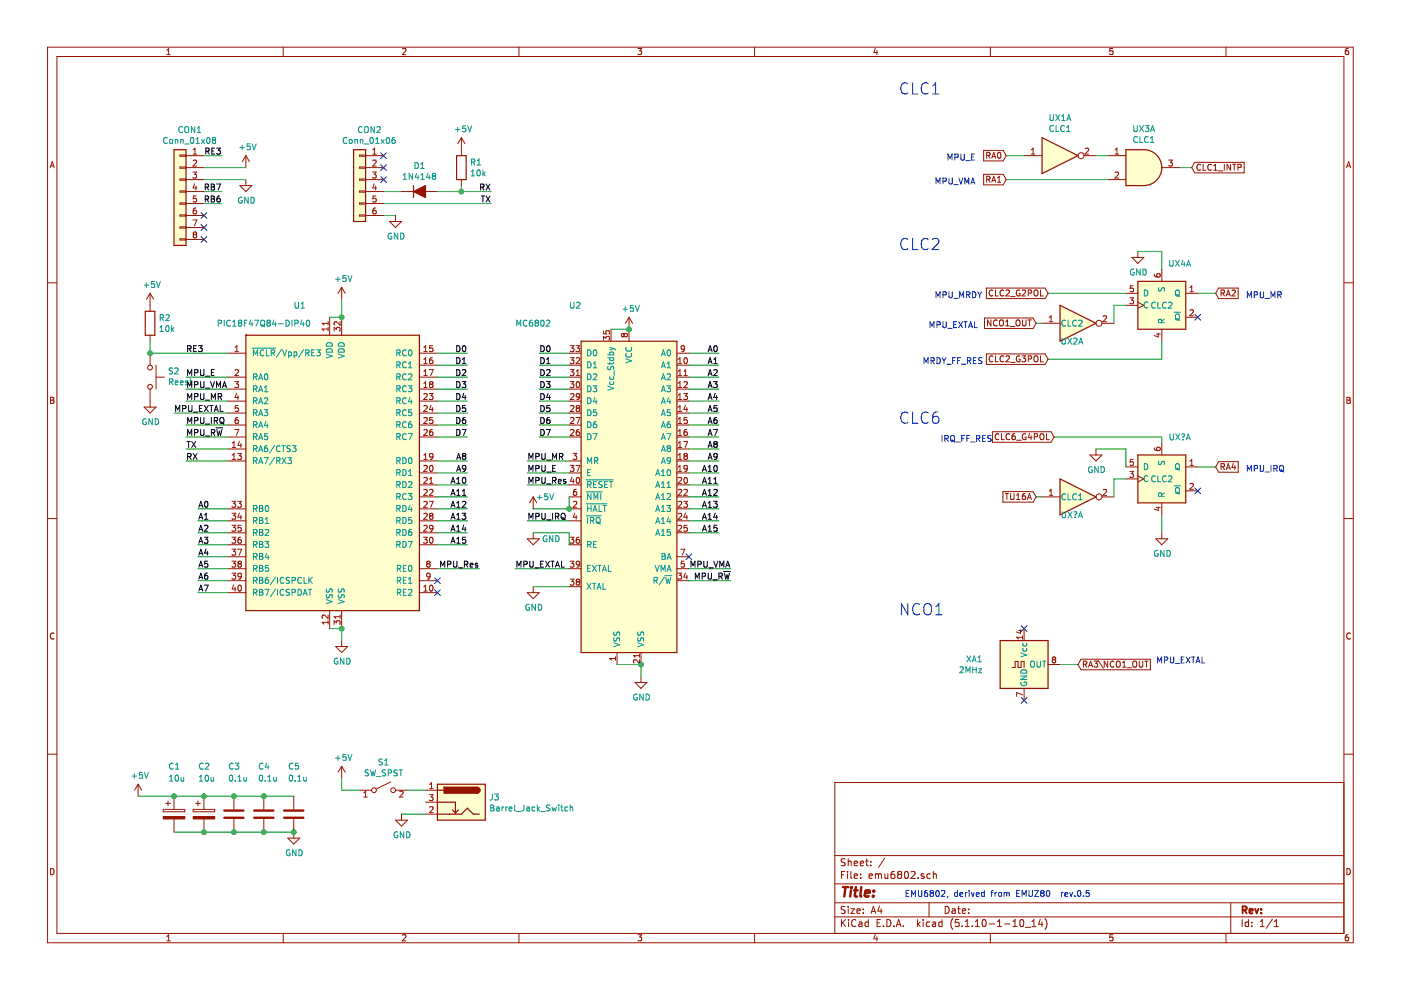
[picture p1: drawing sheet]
EESchema Schematic File Version 4
EELAYER 30 0
EELAYER END
$Descr A4 11693 8268
encoding utf-8
Sheet 1 1
Title ""
Date ""
Rev ""
Comp ""
Comment1 ""
Comment2 ""
Comment3 ""
Comment4 ""
$EndDescr
$Comp
L pic18f47qxx:PIC18F47Q84-DIP40 U1
U 1 1
P 2850 3950
F 0 "U1" H 2500 5350 50  0000 C CNN
F 1 "PIC18F47Q84-DIP40" H 2200 5200 50  0000 C CNN
F 2 "Package_DIP:DIP-40_W15.24mm" H 2700 3900 50  0001 C CIN
F 3 "http://ww1.microchip.com/downloads/en/DeviceDoc/39682E.pdf" H 1700 5150 50  0001 C CNN
	1    2850 3950
	1    0    0    -1  
$EndComp
Wire Wire Line
	3650 4550 3900 4550
Text Label 3900 4550 2    50   ~ 0
A15
Wire Wire Line
	3650 4450 3900 4450
Text Label 3900 4450 2    50   ~ 0
A14
Wire Wire Line
	3650 4350 3900 4350
Text Label 3900 4350 2    50   ~ 0
A13
Wire Wire Line
	3650 4250 3900 4250
Text Label 3900 4250 2    50   ~ 0
A12
Wire Wire Line
	3650 4150 3900 4150
Text Label 3900 4150 2    50   ~ 0
A11
Wire Wire Line
	3650 4050 3900 4050
Text Label 3900 4050 2    50   ~ 0
A10
Wire Wire Line
	3650 3950 3900 3950
Text Label 3900 3950 2    50   ~ 0
A9
Wire Wire Line
	3650 3850 3900 3850
Text Label 3900 3850 2    50   ~ 0
A8
Text Label 3900 3650 2    50   ~ 0
D7
Text Label 3900 3550 2    50   ~ 0
D6
Text Label 3900 3450 2    50   ~ 0
D5
Text Label 3900 3350 2    50   ~ 0
D4
Text Label 3900 3250 2    50   ~ 0
D3
Text Label 3900 3150 2    50   ~ 0
D2
Text Label 3900 3050 2    50   ~ 0
D1
Text Label 3900 2950 2    50   ~ 0
D0
Wire Wire Line
	1900 4950 1650 4950
Text Label 1650 4950 0    50   ~ 0
A7
Wire Wire Line
	1900 4850 1650 4850
Text Label 1650 4850 0    50   ~ 0
A6
Wire Wire Line
	1900 4750 1650 4750
Text Label 1650 4750 0    50   ~ 0
A5
Wire Wire Line
	1900 4650 1650 4650
Text Label 1650 4650 0    50   ~ 0
A4
Wire Wire Line
	1900 4550 1650 4550
Text Label 1650 4550 0    50   ~ 0
A3
Wire Wire Line
	1900 4450 1650 4450
Text Label 1650 4450 0    50   ~ 0
A2
Wire Wire Line
	1900 4350 1650 4350
Text Label 1650 4350 0    50   ~ 0
A1
Wire Wire Line
	1900 4250 1650 4250
Text Label 1650 4250 0    50   ~ 0
A0
Wire Wire Line
	1900 3350 1550 3350
Text Label 1550 3350 0    50   ~ 0
MPU_MR
Wire Wire Line
	1900 3250 1550 3250
Text Label 1550 3250 0    50   ~ 0
MPU_VMA
Wire Wire Line
	1900 3150 1550 3150
Text Label 1550 3150 0    50   ~ 0
MPU_E
Wire Wire Line
	1900 3450 1450 3450
Text Label 1450 3450 0    50   ~ 0
MPU_EXTAL
Wire Wire Line
	1900 3650 1550 3650
Text Label 1550 3650 0    50   ~ 0
MPU_R~W~
Wire Wire Line
	1900 3550 1550 3550
Text Label 1550 3550 0    50   ~ 0
MPU_IRQ
Wire Wire Line
	3650 3650 3900 3650
Wire Wire Line
	3650 3550 3900 3550
Wire Wire Line
	3650 3450 3900 3450
Wire Wire Line
	3650 3350 3900 3350
Wire Wire Line
	3650 3250 3900 3250
Wire Wire Line
	3650 3150 3900 3150
Wire Wire Line
	3650 3050 3900 3050
$Comp
L sbc6802-cache:CPU_NXP_6800_MC6802 U2
U 1 1
P 5250 4150
F 0 "U2" H 4800 5750 50  0000 C CNN
F 1 "MC6802" H 4450 5600 50  0000 C CNN
F 2 "Package_DIP:DIP-40_W15.24mm" H 5250 2650 50  0001 C CNN
F 3 "" H 5250 4150 50  0001 C CNN
	1    5250 4150
	1    0    0    -1  
$EndComp
Wire Wire Line
	3650 2950 3900 2950
Text Label 4500 3650 0    50   ~ 0
D7
Text Label 4500 3550 0    50   ~ 0
D6
Text Label 4500 3450 0    50   ~ 0
D5
Text Label 4500 3350 0    50   ~ 0
D4
Text Label 4500 3250 0    50   ~ 0
D3
Text Label 4500 3150 0    50   ~ 0
D2
Text Label 4500 3050 0    50   ~ 0
D1
Text Label 4500 2950 0    50   ~ 0
D0
Wire Wire Line
	4750 3650 4500 3650
Wire Wire Line
	4750 3550 4500 3550
Wire Wire Line
	4750 3450 4500 3450
Wire Wire Line
	4750 3350 4500 3350
Wire Wire Line
	4750 3250 4500 3250
Wire Wire Line
	4750 3150 4500 3150
Wire Wire Line
	4750 3050 4500 3050
Wire Wire Line
	4750 2950 4500 2950
Wire Wire Line
	5750 4450 6000 4450
Text Label 6000 4450 2    50   ~ 0
A15
Wire Wire Line
	5750 4350 6000 4350
Text Label 6000 4350 2    50   ~ 0
A14
Wire Wire Line
	5750 4250 6000 4250
Text Label 6000 4250 2    50   ~ 0
A13
Wire Wire Line
	5750 4150 6000 4150
Text Label 6000 4150 2    50   ~ 0
A12
Wire Wire Line
	5750 4050 6000 4050
Text Label 6000 4050 2    50   ~ 0
A11
Wire Wire Line
	5750 3950 6000 3950
Text Label 6000 3950 2    50   ~ 0
A10
Wire Wire Line
	5750 3850 6000 3850
Text Label 6000 3850 2    50   ~ 0
A9
Wire Wire Line
	5750 3750 6000 3750
Text Label 6000 3750 2    50   ~ 0
A8
Wire Wire Line
	5750 3650 6000 3650
Text Label 6000 3650 2    50   ~ 0
A7
Wire Wire Line
	5750 3550 6000 3550
Text Label 6000 3550 2    50   ~ 0
A6
Wire Wire Line
	5750 3450 6000 3450
Text Label 6000 3450 2    50   ~ 0
A5
Wire Wire Line
	5750 3350 6000 3350
Text Label 6000 3350 2    50   ~ 0
A4
Wire Wire Line
	5750 3250 6000 3250
Text Label 6000 3250 2    50   ~ 0
A3
Wire Wire Line
	5750 3150 6000 3150
Text Label 6000 3150 2    50   ~ 0
A2
Wire Wire Line
	5750 3050 6000 3050
Text Label 6000 3050 2    50   ~ 0
A1
Wire Wire Line
	5750 2950 6000 2950
Text Label 6000 2950 2    50   ~ 0
A0
Wire Wire Line
	4750 3850 4400 3850
Text Label 4400 3850 0    50   ~ 0
MPU_MR
Wire Wire Line
	4750 3950 4400 3950
Text Label 4400 3950 0    50   ~ 0
MPU_E
Wire Wire Line
	4750 4750 4300 4750
Text Label 4300 4750 0    50   ~ 0
MPU_EXTAL
Wire Wire Line
	5750 4850 6100 4850
Text Label 6100 4850 2    50   ~ 0
MPU_R~W~
Wire Wire Line
	4750 4050 4400 4050
Wire Wire Line
	5750 4750 6100 4750
Text Label 6100 4750 2    50   ~ 0
MPU_VMA
Text Label 4400 4050 0    50   ~ 0
MPU_Res
$Comp
L power:GND #PWR08
U 1 1
P 2850 5350
F 0 "#PWR08" H 2850 5100 50  0001 C CNN
F 1 "GND" H 2855 5177 50  0000 C CNN
F 2 "" H 2850 5350 50  0001 C CNN
F 3 "" H 2850 5350 50  0001 C CNN
	1    2850 5350
	1    0    0    -1  
$EndComp
Wire Wire Line
	5350 5550 5150 5550
Wire Wire Line
	5100 2750 5250 2750
$Comp
L power:+5V #PWR07
U 1 1
P 2850 2500
F 0 "#PWR07" H 2850 2350 50  0001 C CNN
F 1 "+5V" H 2865 2673 50  0000 C CNN
F 2 "" H 2850 2500 50  0001 C CNN
F 3 "" H 2850 2500 50  0001 C CNN
	1    2850 2500
	1    0    0    -1  
$EndComp
$Comp
L power:+5V #PWR013
U 1 1
P 4450 4250
F 0 "#PWR013" H 4450 4100 50  0001 C CNN
F 1 "+5V" H 4550 4350 50  0000 C CNN
F 2 "" H 4450 4250 50  0001 C CNN
F 3 "" H 4450 4250 50  0001 C CNN
	1    4450 4250
	1    0    0    -1  
$EndComp
Wire Wire Line
	4750 4150 4750 4250
Connection ~ 4750 4250
NoConn ~ 5750 4650
NoConn ~ 3650 4850
NoConn ~ 3650 4950
Wire Wire Line
	1900 3850 1550 3850
$Comp
L Device:C C3
U 1 1
P 1950 6800
F 0 "C3" H 1900 7200 50  0000 L CNN
F 1 "0.1u" H 1900 7100 50  0000 L CNN
F 2 "" H 1988 6650 50  0001 C CNN
F 3 "~" H 1950 6800 50  0001 C CNN
	1    1950 6800
	1    0    0    -1  
$EndComp
$Comp
L Device:CP C2
U 1 1
P 1700 6800
F 0 "C2" H 1650 7200 50  0000 L CNN
F 1 "10u" H 1650 7100 50  0000 L CNN
F 2 "" H 1738 6650 50  0001 C CNN
F 3 "~" H 1700 6800 50  0001 C CNN
	1    1700 6800
	1    0    0    -1  
$EndComp
Wire Wire Line
	2850 2500 2850 2650
Wire Wire Line
	2850 5350 2850 5250
Wire Wire Line
	2850 2650 2750 2650
Connection ~ 2850 2650
Wire Wire Line
	2850 5250 2750 5250
Connection ~ 2850 5250
$Comp
L power:GND #PWR017
U 1 1
P 5350 5650
F 0 "#PWR017" H 5350 5400 50  0001 C CNN
F 1 "GND" H 5355 5477 50  0000 C CNN
F 2 "" H 5350 5650 50  0001 C CNN
F 3 "" H 5350 5650 50  0001 C CNN
	1    5350 5650
	1    0    0    -1  
$EndComp
Wire Wire Line
	5350 5650 5350 5550
Connection ~ 5350 5550
$Comp
L power:GND #PWR015
U 1 1
P 4450 4900
F 0 "#PWR015" H 4450 4650 50  0001 C CNN
F 1 "GND" H 4455 4727 50  0000 C CNN
F 2 "" H 4450 4900 50  0001 C CNN
F 3 "" H 4450 4900 50  0001 C CNN
	1    4450 4900
	1    0    0    -1  
$EndComp
Wire Wire Line
	4750 4900 4450 4900
$Comp
L Switch:SW_Push S2
U 1 1
P 1250 3150
F 0 "S2" V 1296 3298 50  0000 L CNN
F 1 "Reest" V 1205 3298 50  0000 L CNN
F 2 "" H 1250 3350 50  0001 C CNN
F 3 "~" H 1250 3350 50  0001 C CNN
	1    1250 3150
	0    1    -1   0   
$EndComp
$Comp
L Device:D_ALT D1
U 1 1
P 3500 1600
F 0 "D1" H 3500 1817 50  0000 C CNN
F 1 "1N4148" H 3500 1726 50  0000 C CNN
F 2 "" H 3500 1600 50  0001 C CNN
F 3 "~" H 3500 1600 50  0001 C CNN
	1    3500 1600
	1    0    0    -1  
$EndComp
$Comp
L Connector_Generic:Conn_01x06 CON2
U 1 1
P 3000 1500
F 0 "CON2" H 2918 1917 50  0000 C CNN
F 1 "Conn_01x06" H 2918 1826 50  0000 C CNN
F 2 "" H 3000 1500 50  0001 C CNN
F 3 "~" H 3000 1500 50  0001 C CNN
	1    3000 1500
	-1   0    0    -1  
$EndComp
$Comp
L Connector_Generic:Conn_01x08 CON1
U 1 1
P 1500 1600
F 0 "CON1" H 1418 2117 50  0000 C CNN
F 1 "Conn_01x08" H 1418 2026 50  0000 C CNN
F 2 "" H 1500 1600 50  0001 C CNN
F 3 "~" H 1500 1600 50  0001 C CNN
	1    1500 1600
	-1   0    0    -1  
$EndComp
Wire Wire Line
	1550 3750 1900 3750
Text Label 1550 3750 0    50   ~ 0
TX
Text Label 1550 3850 0    50   ~ 0
RX
Text Label 4100 1600 2    50   ~ 0
RX
Text Label 4100 1700 2    50   ~ 0
TX
$Comp
L power:GND #PWR010
U 1 1
P 3300 1800
F 0 "#PWR010" H 3300 1550 50  0001 C CNN
F 1 "GND" H 3305 1627 50  0000 C CNN
F 2 "" H 3300 1800 50  0001 C CNN
F 3 "" H 3300 1800 50  0001 C CNN
	1    3300 1800
	1    0    0    -1  
$EndComp
Wire Wire Line
	3200 1800 3300 1800
Wire Wire Line
	1700 1300 1850 1300
Text Label 1850 1300 2    50   ~ 0
RE3
$Comp
L power:+5V #PWR04
U 1 1
P 2050 1400
F 0 "#PWR04" H 2050 1250 50  0001 C CNN
F 1 "+5V" H 2065 1573 50  0000 C CNN
F 2 "" H 2050 1400 50  0001 C CNN
F 3 "" H 2050 1400 50  0001 C CNN
	1    2050 1400
	1    0    0    -1  
$EndComp
Wire Wire Line
	1700 1400 2050 1400
$Comp
L power:GND #PWR05
U 1 1
P 2050 1500
F 0 "#PWR05" H 2050 1250 50  0001 C CNN
F 1 "GND" H 2055 1327 50  0000 C CNN
F 2 "" H 2050 1500 50  0001 C CNN
F 3 "" H 2050 1500 50  0001 C CNN
	1    2050 1500
	1    0    0    -1  
$EndComp
Wire Wire Line
	2050 1500 1700 1500
Text Label 1550 2950 0    50   ~ 0
RE3
Wire Wire Line
	1700 1600 1850 1600
Text Label 1850 1600 2    50   ~ 0
RB7
Wire Wire Line
	1700 1700 1850 1700
Text Label 1850 1700 2    50   ~ 0
RB6
NoConn ~ 1700 1800
NoConn ~ 1700 1900
NoConn ~ 1700 2000
NoConn ~ 3200 1400
NoConn ~ 3200 1500
$Comp
L Device:R R1
U 1 1
P 3850 1400
F 0 "R1" H 3920 1446 50  0000 L CNN
F 1 "10k" H 3920 1355 50  0000 L CNN
F 2 "" V 3780 1400 50  0001 C CNN
F 3 "~" H 3850 1400 50  0001 C CNN
	1    3850 1400
	1    0    0    -1  
$EndComp
Wire Wire Line
	3850 1550 3850 1600
Wire Wire Line
	3850 1600 3650 1600
Wire Wire Line
	3850 1600 4100 1600
Connection ~ 3850 1600
$Comp
L power:+5V #PWR012
U 1 1
P 3850 1250
F 0 "#PWR012" H 3850 1100 50  0001 C CNN
F 1 "+5V" H 3865 1423 50  0000 C CNN
F 2 "" H 3850 1250 50  0001 C CNN
F 3 "" H 3850 1250 50  0001 C CNN
	1    3850 1250
	1    0    0    -1  
$EndComp
Wire Wire Line
	3350 1600 3200 1600
Wire Wire Line
	3200 1700 4100 1700
NoConn ~ 3200 1300
$Comp
L power:GND #PWR03
U 1 1
P 1250 3350
F 0 "#PWR03" H 1250 3100 50  0001 C CNN
F 1 "GND" H 1255 3177 50  0000 C CNN
F 2 "" H 1250 3350 50  0001 C CNN
F 3 "" H 1250 3350 50  0001 C CNN
	1    1250 3350
	1    0    0    -1  
$EndComp
$Comp
L Device:R R2
U 1 1
P 1250 2700
F 0 "R2" H 1320 2746 50  0000 L CNN
F 1 "10k" H 1320 2655 50  0000 L CNN
F 2 "" V 1180 2700 50  0001 C CNN
F 3 "~" H 1250 2700 50  0001 C CNN
	1    1250 2700
	1    0    0    -1  
$EndComp
$Comp
L power:+5V #PWR02
U 1 1
P 1250 2550
F 0 "#PWR02" H 1250 2400 50  0001 C CNN
F 1 "+5V" H 1265 2723 50  0000 C CNN
F 2 "" H 1250 2550 50  0001 C CNN
F 3 "" H 1250 2550 50  0001 C CNN
	1    1250 2550
	1    0    0    -1  
$EndComp
Wire Wire Line
	1250 2850 1250 2950
Wire Wire Line
	1250 2950 1900 2950
Connection ~ 1250 2950
$Comp
L Device:C C4
U 1 1
P 2200 6800
F 0 "C4" H 2150 7200 50  0000 L CNN
F 1 "0.1u" H 2150 7100 50  0000 L CNN
F 2 "" H 2238 6650 50  0001 C CNN
F 3 "~" H 2200 6800 50  0001 C CNN
	1    2200 6800
	1    0    0    -1  
$EndComp
$Comp
L Device:C C5
U 1 1
P 2450 6800
F 0 "C5" H 2400 7200 50  0000 L CNN
F 1 "0.1u" H 2400 7100 50  0000 L CNN
F 2 "" H 2488 6650 50  0001 C CNN
F 3 "~" H 2450 6800 50  0001 C CNN
	1    2450 6800
	1    0    0    -1  
$EndComp
$Comp
L Device:CP C1
U 1 1
P 1450 6800
F 0 "C1" H 1400 7200 50  0000 L CNN
F 1 "10u" H 1400 7100 50  0000 L CNN
F 2 "" H 1488 6650 50  0001 C CNN
F 3 "~" H 1450 6800 50  0001 C CNN
	1    1450 6800
	1    0    0    -1  
$EndComp
Wire Wire Line
	1450 6950 1700 6950
Connection ~ 1700 6950
Wire Wire Line
	1700 6950 1950 6950
Connection ~ 1950 6950
Wire Wire Line
	1950 6950 2200 6950
Connection ~ 2200 6950
Wire Wire Line
	2200 6950 2450 6950
Wire Wire Line
	2450 6650 2200 6650
Connection ~ 1450 6650
Wire Wire Line
	1450 6650 1150 6650
Connection ~ 1700 6650
Wire Wire Line
	1700 6650 1450 6650
Connection ~ 1950 6650
Wire Wire Line
	1950 6650 1700 6650
Connection ~ 2200 6650
Wire Wire Line
	2200 6650 1950 6650
$Comp
L power:+5V #PWR01
U 1 1
P 1150 6650
F 0 "#PWR01" H 1150 6500 50  0001 C CNN
F 1 "+5V" H 1165 6823 50  0000 C CNN
F 2 "" H 1150 6650 50  0001 C CNN
F 3 "" H 1150 6650 50  0001 C CNN
	1    1150 6650
	1    0    0    -1  
$EndComp
$Comp
L power:GND #PWR06
U 1 1
P 2450 6950
F 0 "#PWR06" H 2450 6700 50  0001 C CNN
F 1 "GND" H 2455 6777 50  0000 C CNN
F 2 "" H 2450 6950 50  0001 C CNN
F 3 "" H 2450 6950 50  0001 C CNN
	1    2450 6950
	1    0    0    -1  
$EndComp
Connection ~ 2450 6950
$Comp
L power:+5V #PWR016
U 1 1
P 5250 2750
F 0 "#PWR016" H 5250 2600 50  0001 C CNN
F 1 "+5V" H 5265 2923 50  0000 C CNN
F 2 "" H 5250 2750 50  0001 C CNN
F 3 "" H 5250 2750 50  0001 C CNN
	1    5250 2750
	1    0    0    -1  
$EndComp
Connection ~ 5250 2750
$Comp
L Connector:Barrel_Jack_Switch J3
U 1 1
P 3850 6700
F 0 "J3" H 3620 6742 50  0000 R CNN
F 1 "Barrel_Jack_Switch" H 3620 6651 50  0000 R CNN
F 2 "" H 3900 6660 50  0001 C CNN
F 3 "~" H 3900 6660 50  0001 C CNN
	1    3850 6700
	-1   0    0    -1  
$EndComp
$Comp
L Switch:SW_SPST S1
U 1 1
P 3200 6600
F 0 "S1" H 3200 6835 50  0000 C CNN
F 1 "SW_SPST" H 3200 6744 50  0000 C CNN
F 2 "" H 3200 6600 50  0001 C CNN
F 3 "~" H 3200 6600 50  0001 C CNN
	1    3200 6600
	1    0    0    -1  
$EndComp
Wire Wire Line
	3550 6600 3400 6600
$Comp
L power:+5V #PWR09
U 1 1
P 2850 6500
F 0 "#PWR09" H 2850 6350 50  0001 C CNN
F 1 "+5V" H 2865 6673 50  0000 C CNN
F 2 "" H 2850 6500 50  0001 C CNN
F 3 "" H 2850 6500 50  0001 C CNN
	1    2850 6500
	1    0    0    -1  
$EndComp
Wire Wire Line
	2850 6500 2850 6600
Wire Wire Line
	2850 6600 3000 6600
$Comp
L power:GND #PWR011
U 1 1
P 3350 6800
F 0 "#PWR011" H 3350 6550 50  0001 C CNN
F 1 "GND" H 3355 6627 50  0000 C CNN
F 2 "" H 3350 6800 50  0001 C CNN
F 3 "" H 3350 6800 50  0001 C CNN
	1    3350 6800
	1    0    0    -1  
$EndComp
Wire Wire Line
	3350 6800 3550 6800
$Comp
L 4xxx:4013 UX4
U 1 1
P 9700 2550
F 0 "UX4" H 9850 2900 50  0000 C CNN
F 1 "CLC2" H 9700 2550 50  0000 C CNN
F 2 "" H 9700 2550 50  0001 C CNN
F 3 "http://www.onsemi.com/pub/Collateral/MC14013B-D.PDF" H 9700 2550 50  0001 C CNN
	1    9700 2550
	1    0    0    -1  
$EndComp
$Comp
L 4xxx:4081 UX3
U 1 1
P 9550 1400
F 0 "UX3" H 9550 1725 50  0000 C CNN
F 1 "CLC1" H 9550 1634 50  0000 C CNN
F 2 "" H 9550 1400 50  0001 C CNN
F 3 "http://www.intersil.com/content/dam/Intersil/documents/cd40/cd4073bms-81bms-82bms.pdf" H 9550 1400 50  0001 C CNN
	1    9550 1400
	1    0    0    -1  
$EndComp
$Comp
L 74xx:74LS04 UX1
U 1 1
P 8850 1300
F 0 "UX1" H 8850 1617 50  0000 C CNN
F 1 "CLC1" H 8850 1526 50  0000 C CNN
F 2 "" H 8850 1300 50  0001 C CNN
F 3 "http://www.ti.com/lit/gpn/sn74LS04" H 8850 1300 50  0001 C CNN
	1    8850 1300
	1    0    0    -1  
$EndComp
Wire Wire Line
	9250 1300 9150 1300
Wire Wire Line
	10000 2450 10150 2450
Text GLabel 10150 2450 2    50   Input ~ 0
RA2
$Comp
L 74xx:74LS04 UX2
U 1 1
P 9000 2700
F 0 "UX2" H 8950 2550 50  0000 C CNN
F 1 "CLC2" H 8950 2700 50  0000 C CNN
F 2 "" H 9000 2700 50  0001 C CNN
F 3 "http://www.ti.com/lit/gpn/sn74LS04" H 9000 2700 50  0001 C CNN
	1    9000 2700
	1    0    0    -1  
$EndComp
Wire Wire Line
	9400 2550 9300 2550
Wire Wire Line
	9300 2550 9300 2700
Text GLabel 8650 2700 0    50   Input ~ 0
NCO1_OUT
Text GLabel 8400 1300 0    50   Input ~ 0
RA0
Text GLabel 8400 1500 0    50   Input ~ 0
RA1
Wire Wire Line
	8550 1300 8400 1300
Wire Wire Line
	8400 1500 9250 1500
Text GLabel 9950 1400 2    50   Input ~ 0
CLC1_INTP
Wire Wire Line
	9850 1400 9950 1400
Text GLabel 8750 2450 0    50   Input ~ 0
CLC2_G2POL
Wire Wire Line
	8750 2450 9400 2450
Text GLabel 8750 3000 0    50   Input ~ 0
CLC2_G3POL
Wire Wire Line
	9700 3000 8750 3000
$Comp
L power:GND #PWR018
U 1 1
P 9500 2100
F 0 "#PWR018" H 9500 1850 50  0001 C CNN
F 1 "GND" H 9505 1927 50  0000 C CNN
F 2 "" H 9500 2100 50  0001 C CNN
F 3 "" H 9500 2100 50  0001 C CNN
	1    9500 2100
	1    0    0    -1  
$EndComp
NoConn ~ 10000 2650
Text Notes 7800 2500 0    50   ~ 0
MPU_MRDY
Text Notes 7750 2750 0    50   ~ 0
MPU_EXTAL
Text Notes 7700 3050 0    50   ~ 0
MRDY_FF_RES
Text Notes 7500 800  0    94   ~ 0
CLC1
Text Notes 7500 2100 0    94   ~ 0
CLC2
Text Notes 7500 5150 0    94   ~ 0
NCO1
Text Notes 10400 2500 0    50   ~ 0
MPU_MR
Text Notes 7900 1350 0    50   ~ 0
MPU_E
Text Notes 7800 1550 0    50   ~ 0
MPU_VMA
$Comp
L Oscillator:ACO-xxxMHz XA1
U 1 1
P 8550 5550
F 0 "XA1" H 8206 5596 50  0000 R CNN
F 1 "2MHz" H 8206 5505 50  0000 R CNN
F 2 "Oscillator:Oscillator_DIP-14" H 9000 5200 50  0001 C CNN
F 3 "http://www.conwin.com/datasheets/cx/cx030.pdf" H 8450 5550 50  0001 C CNN
	1    8550 5550
	1    0    0    -1  
$EndComp
NoConn ~ 8550 5250
NoConn ~ 8550 5850
Text GLabel 9000 5550 2    50   Input ~ 0
RA3\NCO1_OUT
Wire Wire Line
	9000 5550 8850 5550
Wire Wire Line
	8700 2700 8650 2700
Text Notes 9650 5550 0    50   ~ 0
MPU_EXTAL
Text Notes 7550 7500 0    50   ~ 0
EMU6802, derived from EMUZ80  rev.0.5
Wire Wire Line
	9700 3000 9700 2850
Wire Wire Line
	9700 2100 9500 2100
Wire Wire Line
	9700 2100 9700 2250
$Comp
L power:GND #PWR?
U 1 1
P 4450 4450
F 0 "#PWR?" H 4450 4200 50  0001 C CNN
F 1 "GND" H 4600 4400 50  0000 C CNN
F 2 "" H 4450 4450 50  0001 C CNN
F 3 "" H 4450 4450 50  0001 C CNN
	1    4450 4450
	1    0    0    -1  
$EndComp
Wire Wire Line
	4450 4450 4750 4450
Wire Wire Line
	4750 4450 4750 4550
$Comp
L 4xxx:4013 UX?
U 1 1
P 9700 4000
F 0 "UX?" H 9850 4350 50  0000 C CNN
F 1 "CLC2" H 9700 4000 50  0000 C CNN
F 2 "" H 9700 4000 50  0001 C CNN
F 3 "http://www.onsemi.com/pub/Collateral/MC14013B-D.PDF" H 9700 4000 50  0001 C CNN
	1    9700 4000
	1    0    0    -1  
$EndComp
Wire Wire Line
	10000 3900 10150 3900
Text GLabel 10150 3900 2    50   Input ~ 0
RA4
$Comp
L 74xx:74LS04 UX?
U 1 1
P 9000 4150
F 0 "UX?" H 8950 4000 50  0000 C CNN
F 1 "CLC1" H 8950 4150 50  0000 C CNN
F 2 "" H 9000 4150 50  0001 C CNN
F 3 "http://www.ti.com/lit/gpn/sn74LS04" H 9000 4150 50  0001 C CNN
	1    9000 4150
	1    0    0    -1  
$EndComp
Wire Wire Line
	9400 4000 9300 4000
Wire Wire Line
	9300 4000 9300 4150
Text GLabel 8650 4150 0    50   Input ~ 0
TU16A
Text GLabel 8800 3650 0    50   Input ~ 0
CLC6_G4POL
$Comp
L power:GND #PWR?
U 1 1
P 9150 3750
F 0 "#PWR?" H 9150 3500 50  0001 C CNN
F 1 "GND" H 9155 3577 50  0000 C CNN
F 2 "" H 9150 3750 50  0001 C CNN
F 3 "" H 9150 3750 50  0001 C CNN
	1    9150 3750
	1    0    0    -1  
$EndComp
NoConn ~ 10000 4100
Text Notes 7850 3700 0    50   ~ 0
IRQ_FF_RES
Text Notes 7500 3550 0    94   ~ 0
CLC6
Text Notes 10400 3950 0    50   ~ 0
MPU_IRQ
Wire Wire Line
	8700 4150 8650 4150
Wire Wire Line
	9700 4450 9700 4300
Wire Wire Line
	8800 3650 9700 3650
Wire Wire Line
	9700 3650 9700 3700
Wire Wire Line
	9150 3750 9400 3750
Wire Wire Line
	9400 3750 9400 3900
$Comp
L power:GND #PWR?
U 1 1
P 9700 4450
F 0 "#PWR?" H 9700 4200 50  0001 C CNN
F 1 "GND" H 9705 4277 50  0000 C CNN
F 2 "" H 9700 4450 50  0001 C CNN
F 3 "" H 9700 4450 50  0001 C CNN
	1    9700 4450
	1    0    0    -1  
$EndComp
Wire Wire Line
	4750 4250 4450 4250
Wire Wire Line
	4400 4350 4750 4350
Text Label 4400 4350 0    50   ~ 0
MPU_IRQ
Wire Wire Line
	3650 4750 4000 4750
Text Label 4000 4750 2    50   ~ 0
MPU_Res
$EndSCHEMATC
